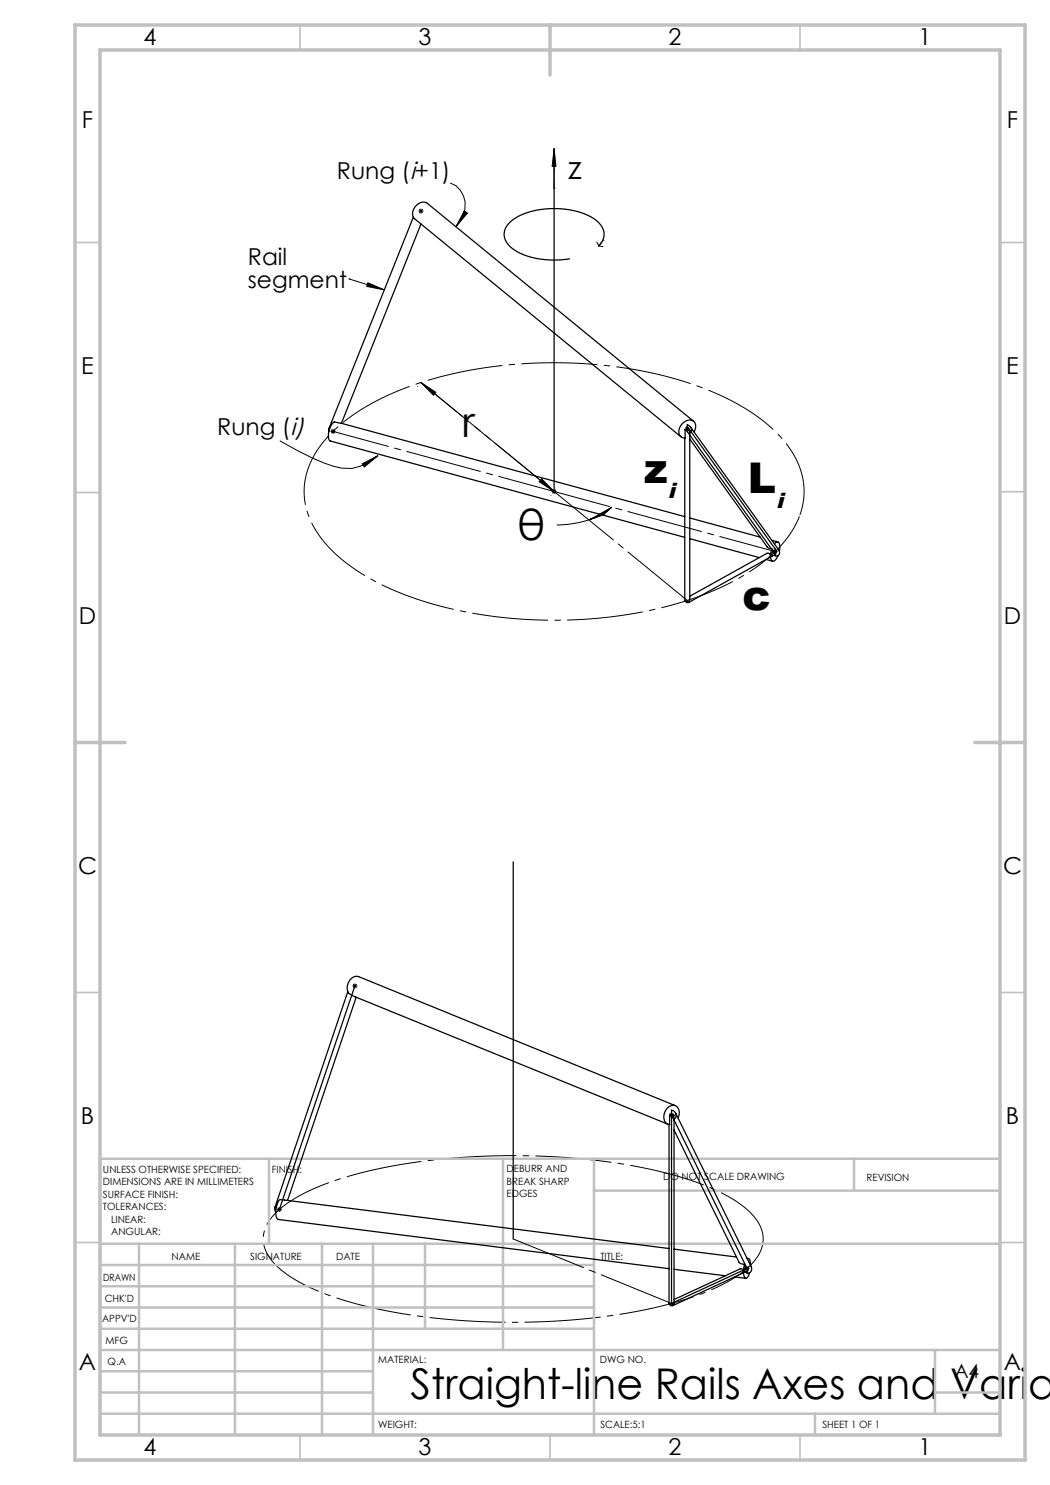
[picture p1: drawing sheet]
<svg xmlns="http://www.w3.org/2000/svg" width="210mm" height="297mm" viewBox="0 0 210 297" stroke-linecap="round" stroke-linejoin="round" font-family="sans-serif">
<g fill="none" stroke="#000" stroke-width=".2">
<path d="M90 36.6a4.7 4.7 0 0 1 2.3 6.9l-1.1 1.9M110.8 37.7h.1M110.8 29.7l.4 3.6h-.8zM110.8 29.7v8M69.8 55.8h.1M69.8 55.8l7.1 2.2M73.6 56.6l3.3 1.4-3.5-.7zM83.7 42.2h1M83.8 41.9l.7 .7M84.2 41.7v1M84.5 41.9l-.7 .7M92.9 42.2l.6 .4-2.3 2.8z"/>
<path d="M119.4 48.4l.4 .8M119.8 49.2l.8 .1M120.6 48.1h.1M120.6 48.1l-.8 1.1M83.6 77.3h.1M84.2 76.5l3 2-.5 .6zM84.2 76.5l8.2 6.7M56 88.2a43.7 43.7 0 0 0 12.4 5.4l2 .1 1.7-.5 3.5-2.1M66.1 86.3h1M66.2 85.9l.8 .7M66.6 85.8v1M67 85.9l-.8 .7"/>
<path d="M72.4 92.8l3.2-1.7-2.7 2.3zM95 85.3l15.8 13M108.3 95.8l2.5 2.5-3-2zM110.2 99.1h.1M110.3 98.3h1M110.5 97.9l.7 .7M110.8 97.8v1M111.2 97.9l-.7 .7M137 85.8h1M137.1 85.5l.7 .7M137.5 85.3v1M137.8 85.5l-.7 .7"/>
<path d="M117.8 104l2.5-1.3 .4 .3zM117.8 104l-3.4 .7-3 .3M120 102.8l2.4-1.4-1.8 1.6zM122.4 101.4l-1.8 1.4-2.8 1.2M154.5 110.3h1M154.7 110l.7 .7M155 109.8v1M155.4 110l-.7 .7M70.5 197.2h1M70.6 196.8l.7 .7M71 196.7v1M71.3 196.8l-.7 .7"/>
<path d="M133.8 223h1M134 222.6l.7 .7M134.3 222.5v1M134.7 222.6l-.7 .7M55.4 241.9h1M55.5 241.5l.7 .8M55.9 241.4v1M56.2 241.5l-.7 .8M148.9 253.7h1M149.1 253.3l.7 .7M149.4 253.2v1M149.8 253.3l-.7 .7"/>
</g>
<g fill="none" stroke="#000" stroke-width=".25">
<path d="M110.8 29.7v68.6M82.7 43.4l-16.9 42.4M84.2 44.8l-15.9 39.9M119.7 49.3a3.2 3.2 0 0 0-.6-5.3 16.2 16.2 0 0 0-12.3-1.9 8 8 0 0 0-5.7 3.7 3.4 3.4 0 0 0 1.7 4.1 16.2 16.2 0 0 0 11.2 1.9M66 85.5a.69 .69 0 0 0-.2 .8M137 87.6v32.5l.4 .2 .5-.1M137 85.9v1.7a1.28 1.28 0 0 1-1.1-1.9 1.96 1.96 0 0 1 2.9-1.3 1.75 1.75 0 0 1 0 2M137.5 85.3l17.5 24.5v1l-17.5-24.5v-1.4a.94 .94 0 0 1 .8 .8 .94 .94 0 0 1-.4 1M137.9 86.7v33.5M137.9 85.9l-.4 .2-.5-.2M137.9 85.9l-.4-.1-.5 .1M137.9 85.9v.8"/>
<path d="M138 87.8l15.4 21.6 .5 .3 .5 .1M138 87.2v.1M138.1 85.4l17.6 24.5a.72 .72 0 0 1 .2 .9 .72 .72 0 0 1-.9 .4l-.1-.3M138.7 84.3l-53.2-43.6a2.09 2.09 0 0 0-3 1.8 1.32 1.32 0 0 0 .6 1.4l53.1 43.5M137 103.3l-69.7-18.8a.87 .87 0 0 0-1.2 .8 3.2 3.2 0 0 0-.1 2.8l71 19.4M138 103.6l14 3.8M138 107.7l13.9 3.8M153.2 111.9l1.3 .3M153.4 110.7l-15.4 8.6M153.4 110.7a.51 .51 0 0 1 .6 .2 .51 .51 0 0 1-.1 .6l-16.2 9M154.4 108.1l1.2 .3M154.4 109.8l.2 .5"/>
<path d="M154.4 109.8a2.41 2.41 0 0 0 .1 2.4l.5-.1 .6-1M154.6 110.3l.5 .5-.9 .4 .1-.3zM154.9 108.8a.55 .55 0 0 1 .7-.4 .55 .55 0 0 1 .4 .7l-.1 1.2M137.9 120.2l-.3 .3-.5-.2M102.6 172.4v75.4M69.6 198.3l-14.6 43.2M71 197.2l-15.1 44.7M71.2 199.4l-13.7 40.7M133.8 224.9v35.8l.3 .1h.7M133.9 223.1v1.8a1.56 1.56 0 0 1-1-2.3 1.74 1.74 0 0 1 2.5-1.3 1.99 1.99 0 0 1 .2 2.3M134.3 223l15.1 30.7-15.1 7v-38.7a.99 .99 0 0 1 .9 .8 .99 .99 0 0 1-.4 1.1M134.3 223l-.4 .1"/>
<path d="M134.3 223h.5M134.8 223.9v36.9M134.8 223l-.9 .1M134.8 223v.9M134.8 226l13 26.5 .4 .2 .7 .1M135.1 221.1l-63.4-25.8a2.14 2.14 0 0 0-2.1 3.1l.2 .3 1.1 .6 62.7 25.5M135.1 222.6l15.2 30.9a.83 .83 0 0 1-.9 1.1l-.1-.3M55.4 241l-.1 .1a.92 .92 0 0 0-.1 1.3M133.8 249.7l-76.9-9.7a.97 .97 0 0 0-1.5 .9 3.8 3.8 0 0 0 .1 2.9l78.3 9.9M134.8 259.9l13.2-6.1a.5 .5 0 0 1 .6 .2 .5 .5 0 0 1-.1 .7l-14 6.4M134.8 249.8l12.5 1.6M134.8 253.9l10.3 1.3"/>
<path d="M146.9 255.4l2.3 .3M148.9 252.8l.2 .7M148.9 252.8a3.4 3.4 0 0 0 .2 2.8l.4-.1 .4-1M149.1 253.5l.3 .2a.29 .29 0 0 1 .2 .2 .29 .29 0 0 1-.2 .3l-.3 .2a.23 .23 0 0 1-.3-.1 .23 .23 0 0 1 0-.3zM149.4 251.7h.3M149.5 251.8l.1-.1 .3 .2 .2 1.2M134.8 260.8a.46 .46 0 0 1-.5 .4 .46 .46 0 0 1-.4-.4"/>
</g>
<path d="M159.9 103.1a14.5 14.5 0 0 0-2.8-14.5 37.5 37.5 0 0 0-15.6-10.6 89.6 89.6 0 0 0-44.6-4.4 63.3 63.3 0 0 0-26.4 9.4 22.1 22.1 0 0 0-9.2 11.8 14.9 14.9 0 0 0 3.7 13.8 40.1 40.1 0 0 0 17.3 10.8 90.5 90.5 0 0 0 57.7-.2 39.6 39.6 0 0 0 16.9-10.9 18.2 18.2 0 0 0 3-5.2" fill="none" stroke="#000" stroke-width=".2" stroke-dasharray="15.2 1.3 1.3 1.3" stroke-dashoffset="-.1" stroke-linecap="butt"/>
<path d="M152.5 248.9a7.4 7.4 0 0 0-3-6.9 38.2 38.2 0 0 0-14.9-7 134.9 134.9 0 0 0-48.1-3 80.4 80.4 0 0 0-25.5 6.5 16.2 16.2 0 0 0-7.8 6.9 6.4 6.4 0 0 0 1.7 7.3 29.7 29.7 0 0 0 12 6.7 118.3 118.3 0 0 0 37.7 5 111.8 111.8 0 0 0 34.8-5.3 27 27 0 0 0 11.4-6.8 7.6 7.6 0 0 0 1.7-3.4" fill="none" stroke="#000" stroke-width=".2" stroke-dasharray="15.2 1.3 1.3 1.3" stroke-dashoffset="1" stroke-linecap="butt"/>
<g fill="none" stroke="#c0c0c0" stroke-width=".35">
<path d="M60 5v5M160 5v5M15 48.5h5M200 48.5h5M15 98.5h5M200 98.3h5M15 198.5h5M200 198.5h5M15 248.5h5M200 248.5h5M60 287v5M110 287v5"/>
<path d="M160 287v5"/>
</g>
<g fill="none" stroke="#c0c0c0" stroke-width=".5">
<path d="M53.8 231.8v17M100.6 231.8v38.2M118.8 231.8v55.2M118.8 238.1h81.2M170.8 231.8v6.3M200 231.8h-180v55.2M20 248.8h180M20 257.3h98.8M20 253h98.8M27.8 248.8v38.2M47 248.8v38.2M64.4 248.8v38.2"/>
<path d="M74.6 248.8v38.2M85 248.8v17M20 265.8h98.8M20 261.5h98.8M20 278.5h54.6M20 274.3h54.6M20 270h180M187 278.5h13M187 270v12.8M20 282.8h180M163 282.8v4.2"/>
</g>
<path d="M15 5h190v287h-190zM20 10h180v277h-180zM110 5v10M15 148.5h10M195 148.5h10" fill="none" stroke="#c0c0c0" stroke-width=".7"/>
<path d="M110.8 98.3l26.7 21.8M110.8 98.3l-26.6-21.8" fill="none" stroke="#000" stroke-width=".2" stroke-dasharray="15.2 1.3 1.3 1.3" stroke-dashoffset="-.1"/>
<path d="M110.8 98.3l44.2 12M110.8 98.3l-44.2-12" fill="none" stroke="#000" stroke-width=".2" stroke-dasharray="15.2 1.3 1.3 1.3" stroke-dashoffset="3.8"/>
<path d="M102.6 247.8l31.7 12.9" fill="none" stroke="#000" stroke-width=".2" stroke-dasharray="15.2 1.3 1.3 1.3"/>
<g fill="#000">
<path d="M110.8 29.7l.4 3.6h-.8zM73.6 56.6l3.3 1.4-3.5-.7zM92.9 42.2l.6 .4-2.3 2.8zM72.4 92.8l3.2-1.7-2.7 2.3z"/>
<path d="M117.8 104l2.5-1.3 .4 .3zM120 102.8l2.4-1.4-1.8 1.6zM108.3 95.8l2.5 2.5-3-2zM84.2 76.5l3 2-.5 .6z"/>
</g>
<g font-size="8.5">
<text x="92.4" y="87.5">r</text>
<text x="128.8" y="96.6">z</text>
<text x="149.6" y="98.7">L</text>
<text x="103.5" y="108">θ</text>
<text x="148.5" y="122.1">c</text>
<text x="82.1" y="279.7">Straight-line Rails Axes and Varia</text>
</g>
<text font-size="6.3" x="113.6" y="35.8">z</text>
<g font-size="4.7">
<text x="28.7" y="9">4</text>
<text x="83.7" y="9">3</text>
<text x="133.7" y="9">2</text>
<text x="183.7" y="9">1</text>
<text x="16.4" y="25.5">F</text>
<text x="201.4" y="25.5">F</text>
<text x="67.4" y="35.8">Rung (i+1)</text>
<text x="49.6" y="53">Rail</text>
<text x="49.6" y="57.5">segment</text>
<text x="16.2" y="74.7">E</text>
<text x="201.2" y="74.8">E</text>
<text x="43.4" y="87.1">Rung (i)</text>
<text x="15.8" y="124.7">D</text>
<text x="200.8" y="124.7">D</text>
<text x="15.6" y="174.7">C</text>
<text x="200.6" y="174.8">C</text>
<text x="16.2" y="224.8">B</text>
<text x="201.2" y="224.8">B</text>
<text x="15.8" y="274">A</text>
<text x="200.8" y="274">A</text>
<text x="28.7" y="291">4</text>
<text x="83.7" y="291">3</text>
<text x="133.7" y="291">2</text>
<text x="183.7" y="291">1</text>
</g>
<g font-size="4.4">
<text x="133.5" y="99.5">i</text>
<text x="155.2" y="101.6">i</text>
</g>
<text font-size="3.9" x="190.9" y="275.5">A4</text>
<g font-size="2">
<text x="20.6" y="234.6">UNLESS OTHERWISE SPECIFIED:</text>
<text x="20.6" y="237.1">DIMENSIONS ARE IN MILLIMETERS</text>
<text x="20.6" y="239.6">SURFACE FINISH:</text>
<text x="54.4" y="234.6">FINISH:</text>
<text x="101.3" y="234.5">DEBURR AND</text>
<text x="101.3" y="237">BREAK SHARP</text>
<text x="101.3" y="239.5">EDGES</text>
<text x="132.6" y="236">DO NOT SCALE DRAWING</text>
<text x="173.3" y="236.2">REVISION</text>
<text x="20.6" y="242.1">TOLERANCES:</text>
<text x="22.2" y="244.6">LINEAR:</text>
<text x="22.2" y="247.1">ANGULAR:</text>
<text x="34.3" y="252">NAME</text>
<text x="50" y="251.9">SIGNATURE</text>
<text x="67.2" y="251.9">DATE</text>
<text x="120.1" y="251.9">TITLE:</text>
<text x="20.6" y="256.1">DRAWN</text>
<text x="20.9" y="260.3">CHK'D</text>
<text x="20.4" y="264.4">APPV'D</text>
<text x="21.1" y="268.8">MFG</text>
<text x="21.5" y="273">Q.A</text>
<text x="75.6" y="272.5">MATERIAL:</text>
<text x="120" y="272.5">DWG NO.</text>
<text x="75.6" y="285.5">WEIGHT:</text>
<text x="120.1" y="285.6">SCALE:5:1</text>
<text x="164.5" y="285.6">SHEET 1 OF 1</text>
</g>
</svg>
